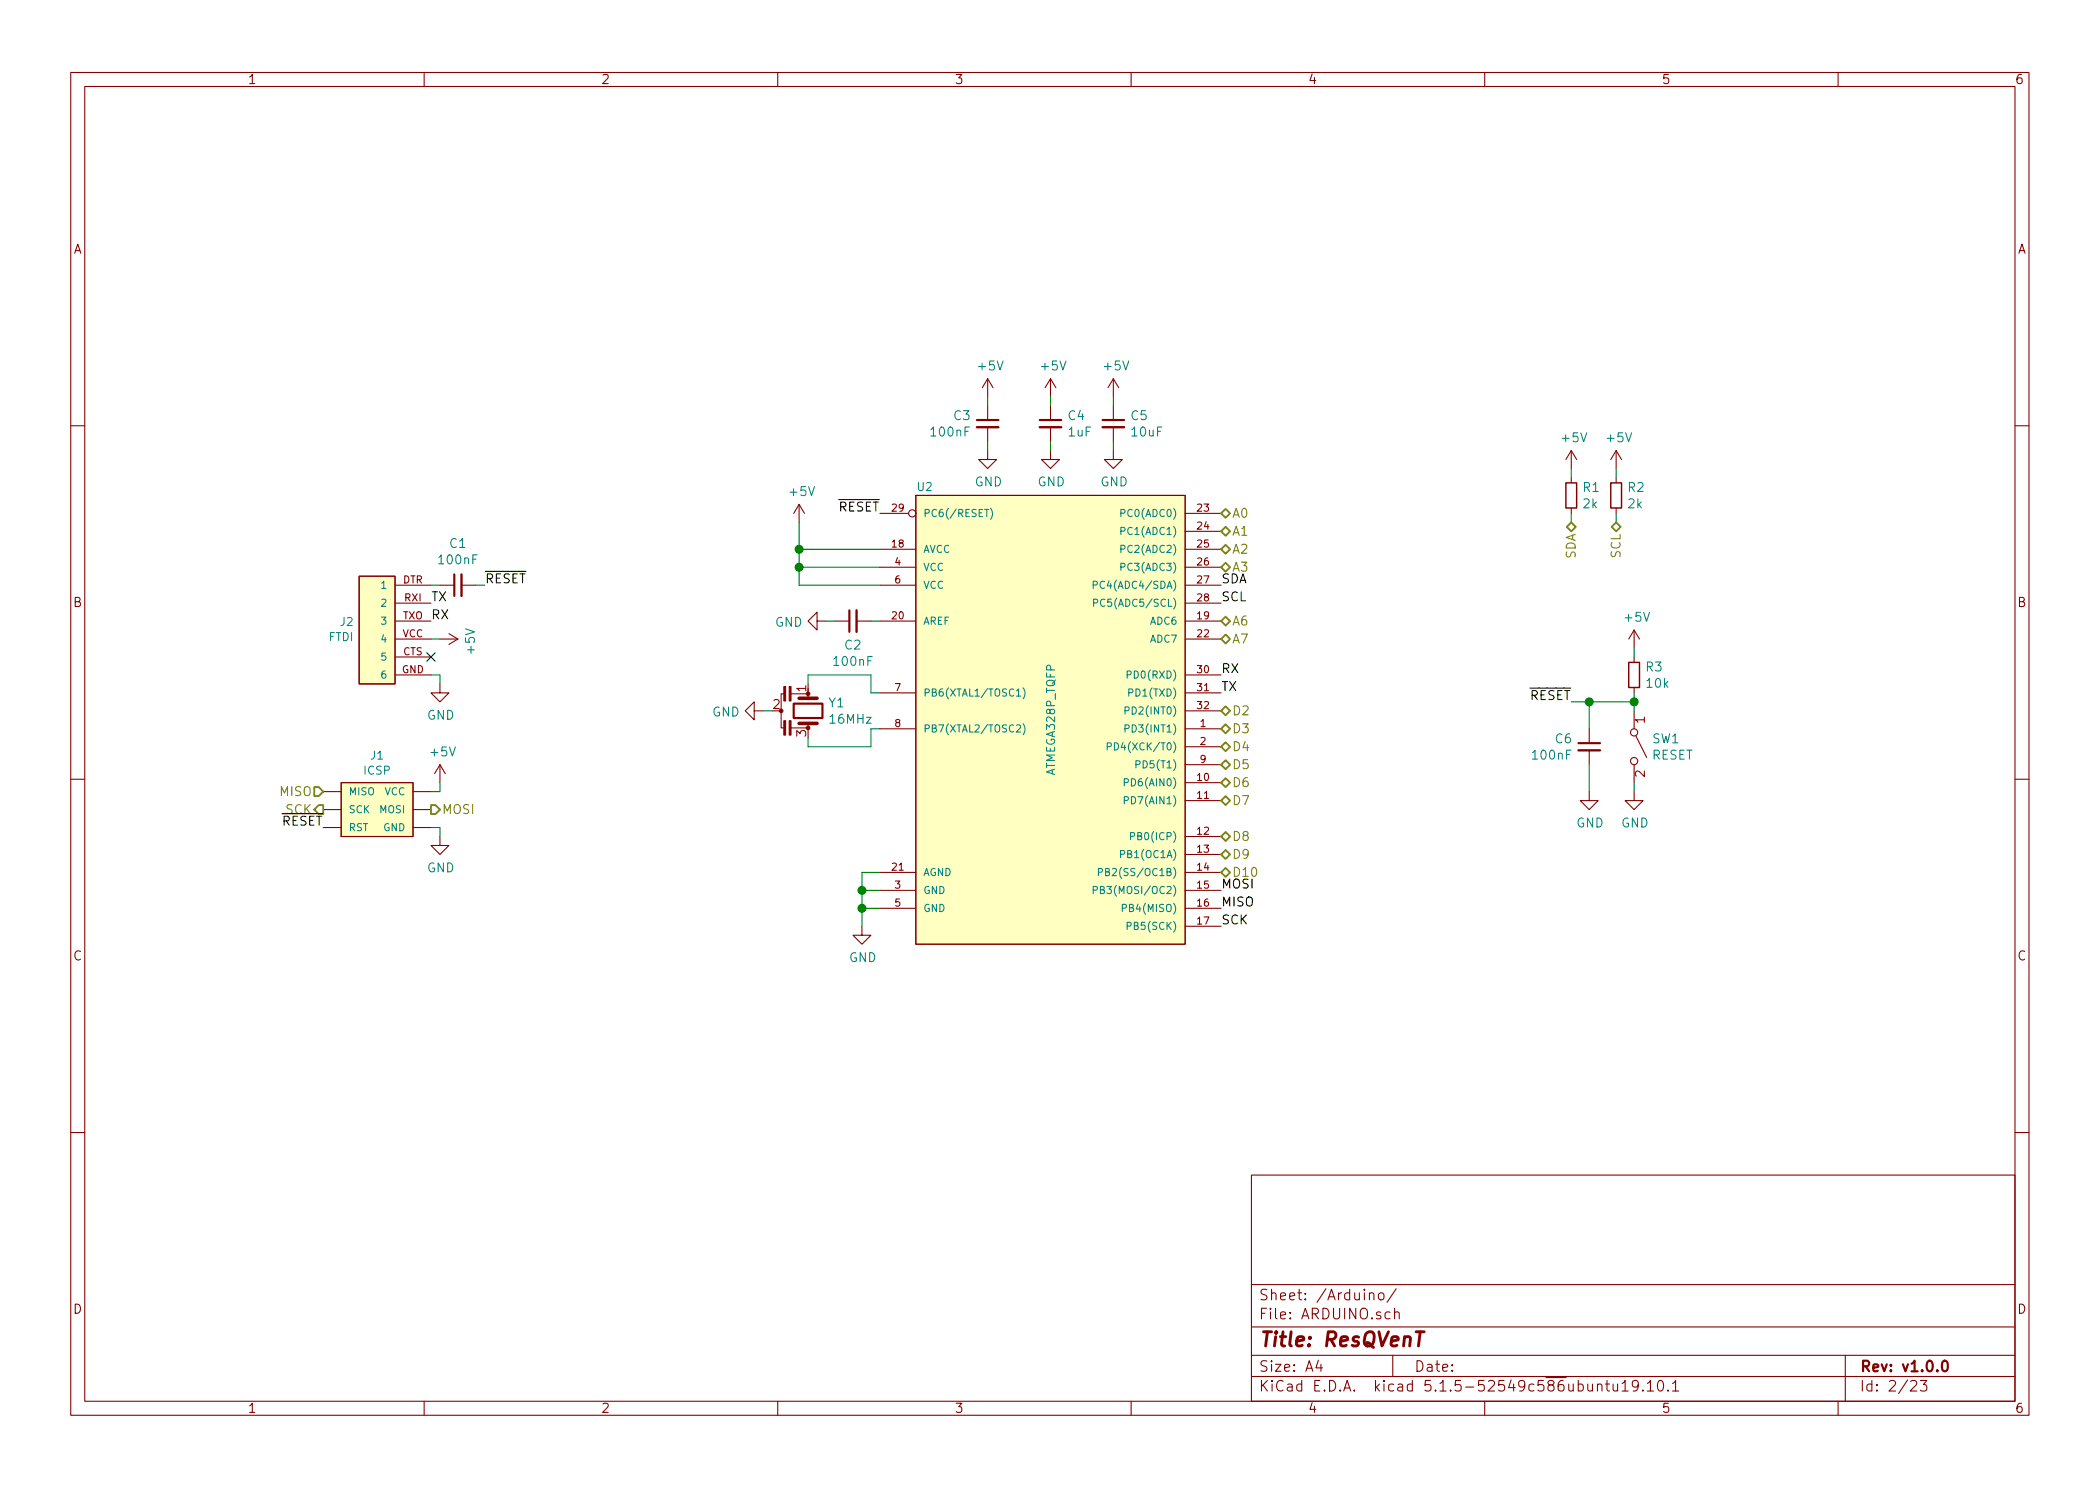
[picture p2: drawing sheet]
EESchema Schematic File Version 4
EELAYER 30 0
EELAYER END
$Descr A4 11693 8268
encoding utf-8
Sheet 2 23
Title "ResQVenT"
Date ""
Rev "v1.0.0"
Comp ""
Comment1 ""
Comment2 ""
Comment3 ""
Comment4 ""
$EndDescr
$Comp
L SparkFun-Connectors:6_PIN_SERIAL_CABLEPTH J?
U 1 1
P 2200 3250
AR Path="/5E88BEF7" Ref="J?"  Part="1" 
AR Path="/5E880AC6/5E88BEF7" Ref="J2"  Part="1" 
F 0 "J2" H 1973 3458 45  0000 R CNN
F 1 "FTDI" H 1973 3542 45  0000 R CNN
F 2 "Connectors:FTDI_BASIC" H 2200 3950 20  0001 C CNN
F 3 "" H 2200 3250 50  0001 C CNN
	1    2200 3250
	1    0    0    1   
$EndComp
$Comp
L SparkFun-Connectors:AVR_SPI_PROG_3X2NS J?
U 1 1
P 2100 4500
AR Path="/5E88BEFD" Ref="J?"  Part="1" 
AR Path="/5E880AC6/5E88BEFD" Ref="J1"  Part="1" 
F 0 "J1" H 2100 4804 45  0000 C CNN
F 1 "ICSP" H 2100 4720 45  0000 C CNN
F 2 "Connector_PinHeader_2.54mm:PinHeader_2x03_P2.54mm_Vertical_SMD" H 2100 4800 20  0001 C CNN
F 3 "" H 2100 4500 50  0001 C CNN
	1    2100 4500
	1    0    0    -1  
$EndComp
$Comp
L power:GND #PWR?
U 1 1
P 4250 3950
AR Path="/5E88BF1F" Ref="#PWR?"  Part="1" 
AR Path="/5E880AC6/5E88BF1F" Ref="#PWR010"  Part="1" 
F 0 "#PWR010" H 4250 3700 50  0001 C CNN
F 1 "GND" V 4255 3822 50  0000 R CNN
F 2 "" H 4250 3950 50  0001 C CNN
F 3 "" H 4250 3950 50  0001 C CNN
	1    4250 3950
	0    1    1    0   
$EndComp
Wire Wire Line
	4250 3950 4300 3950
$Comp
L power:GND #PWR?
U 1 1
P 4800 5150
AR Path="/5E88BF33" Ref="#PWR?"  Part="1" 
AR Path="/5E880AC6/5E88BF33" Ref="#PWR013"  Part="1" 
F 0 "#PWR013" H 4800 4900 50  0001 C CNN
F 1 "GND" H 4805 4977 50  0000 C CNN
F 2 "" H 4800 5150 50  0001 C CNN
F 3 "" H 4800 5150 50  0001 C CNN
	1    4800 5150
	1    0    0    -1  
$EndComp
$Comp
L Switch:SW_SPST SW?
U 1 1
P 9100 4150
AR Path="/5E88BF39" Ref="SW?"  Part="1" 
AR Path="/5E880AC6/5E88BF39" Ref="SW1"  Part="1" 
AR Path="/5E86C5C8/5E88BF39" Ref="SW1"  Part="1" 
F 0 "SW1" V 9054 4248 50  0000 L CNN
F 1 "RESET" V 9145 4248 50  0000 L CNN
F 2 "Switches:TACTILE_SWITCH_SMD_5.2MM" H 9100 4150 50  0001 C CNN
F 3 "" H 9100 4150 50  0001 C CNN
	1    9100 4150
	0    1    1    0   
$EndComp
$Comp
L Device:R_Small R?
U 1 1
P 9100 3750
AR Path="/5E88BF3F" Ref="R?"  Part="1" 
AR Path="/5E880AC6/5E88BF3F" Ref="R3"  Part="1" 
F 0 "R3" H 9159 3796 50  0000 L CNN
F 1 "10k" H 9159 3705 50  0000 L CNN
F 2 "Resistor_SMD:R_0603_1608Metric" H 9100 3750 50  0001 C CNN
F 3 "" H 9100 3750 50  0001 C CNN
	1    9100 3750
	1    0    0    -1  
$EndComp
Wire Wire Line
	9100 3850 9100 3900
Wire Wire Line
	9100 3600 9100 3650
$Comp
L power:GND #PWR?
U 1 1
P 9100 4400
AR Path="/5E88BF4D" Ref="#PWR?"  Part="1" 
AR Path="/5E880AC6/5E88BF4D" Ref="#PWR024"  Part="1" 
F 0 "#PWR024" H 9100 4150 50  0001 C CNN
F 1 "GND" H 9105 4227 50  0000 C CNN
F 2 "" H 9100 4400 50  0001 C CNN
F 3 "" H 9100 4400 50  0001 C CNN
	1    9100 4400
	1    0    0    -1  
$EndComp
Wire Wire Line
	9100 4350 9100 4400
Text Label 8750 3900 2    50   ~ 0
~RESET
Wire Wire Line
	8750 3900 8850 3900
Connection ~ 9100 3900
Wire Wire Line
	9100 3900 9100 3950
$Comp
L SparkFun-IC-Microcontroller:ATMEGA328P_TQFP U?
U 1 1
P 5850 4000
AR Path="/5E88BF58" Ref="U?"  Part="1" 
AR Path="/5E880AC6/5E88BF58" Ref="U2"  Part="1" 
F 0 "U2" H 5150 5300 45  0000 C CNN
F 1 "ATMEGA328P_TQFP" V 5850 4000 45  0000 C CNN
F 2 "Package_QFP:TQFP-32_7x7mm_P0.8mm" H 5850 5350 20  0001 C CNN
F 3 "http://ww1.microchip.com/downloads/en/DeviceDoc/Atmel-7810-Automotive-Microcontrollers-ATmega328P_Datasheet.pdf" H 5850 4000 50  0001 C CNN
	1    5850 4000
	1    0    0    -1  
$EndComp
Text Label 4900 2850 2    50   ~ 0
~RESET
Wire Wire Line
	4850 4050 4900 4050
Wire Wire Line
	4850 3850 4900 3850
Wire Wire Line
	4450 2900 4450 3050
Wire Wire Line
	4450 3250 4900 3250
Wire Wire Line
	4900 3150 4450 3150
Connection ~ 4450 3150
Wire Wire Line
	4450 3150 4450 3250
Wire Wire Line
	4900 3050 4450 3050
Connection ~ 4450 3050
Wire Wire Line
	4450 3050 4450 3150
Wire Wire Line
	4800 5150 4800 5050
Wire Wire Line
	4800 4850 4900 4850
Wire Wire Line
	4900 5050 4800 5050
Connection ~ 4800 5050
Wire Wire Line
	4800 5050 4800 4950
Wire Wire Line
	4900 4950 4800 4950
Connection ~ 4800 4950
Wire Wire Line
	4800 4950 4800 4850
Text Label 1800 4600 2    50   ~ 0
~RESET
Wire Wire Line
	2400 4400 2450 4400
Wire Wire Line
	2450 4400 2450 4350
$Comp
L power:GND #PWR?
U 1 1
P 2450 4650
AR Path="/5E88BF7D" Ref="#PWR?"  Part="1" 
AR Path="/5E880AC6/5E88BF7D" Ref="#PWR09"  Part="1" 
F 0 "#PWR09" H 2450 4400 50  0001 C CNN
F 1 "GND" H 2455 4477 50  0000 C CNN
F 2 "" H 2450 4650 50  0001 C CNN
F 3 "" H 2450 4650 50  0001 C CNN
	1    2450 4650
	1    0    0    -1  
$EndComp
Wire Wire Line
	2400 4600 2450 4600
Wire Wire Line
	2450 4600 2450 4650
$Comp
L Device:C_Small C?
U 1 1
P 8850 4150
AR Path="/5E88BF85" Ref="C?"  Part="1" 
AR Path="/5E880AC6/5E88BF85" Ref="C6"  Part="1" 
F 0 "C6" H 8759 4196 50  0000 R CNN
F 1 "100nF" H 8759 4105 50  0000 R CNN
F 2 "Capacitor_SMD:C_0603_1608Metric" H 8850 4150 50  0001 C CNN
F 3 "" H 8850 4150 50  0001 C CNN
F 4 "X7R" H 8850 4150 50  0001 C CNN "Dielectric"
F 5 "6.3V" H 8850 4150 50  0001 C CNN "Voltage Rating"
	1    8850 4150
	1    0    0    -1  
$EndComp
Wire Wire Line
	8850 4050 8850 3900
Connection ~ 8850 3900
Wire Wire Line
	8850 3900 9100 3900
$Comp
L power:GND #PWR?
U 1 1
P 8850 4400
AR Path="/5E88BF8E" Ref="#PWR?"  Part="1" 
AR Path="/5E880AC6/5E88BF8E" Ref="#PWR021"  Part="1" 
F 0 "#PWR021" H 8850 4150 50  0001 C CNN
F 1 "GND" H 8855 4227 50  0000 C CNN
F 2 "" H 8850 4400 50  0001 C CNN
F 3 "" H 8850 4400 50  0001 C CNN
	1    8850 4400
	1    0    0    -1  
$EndComp
Wire Wire Line
	8850 4400 8850 4250
Text Label 6800 5050 0    50   ~ 0
MISO
Text Label 6800 5150 0    50   ~ 0
SCK
Text Label 6800 4950 0    50   ~ 0
MOSI
$Comp
L power:GND #PWR?
U 1 1
P 2450 3800
AR Path="/5E88BF98" Ref="#PWR?"  Part="1" 
AR Path="/5E880AC6/5E88BF98" Ref="#PWR07"  Part="1" 
F 0 "#PWR07" H 2450 3550 50  0001 C CNN
F 1 "GND" H 2455 3627 50  0000 C CNN
F 2 "" H 2450 3800 50  0001 C CNN
F 3 "" H 2450 3800 50  0001 C CNN
	1    2450 3800
	1    0    0    -1  
$EndComp
Wire Wire Line
	2400 3750 2450 3750
Wire Wire Line
	2450 3750 2450 3800
Wire Wire Line
	2450 3550 2400 3550
$Comp
L Device:C_Small C?
U 1 1
P 4750 3450
AR Path="/5E88BFA7" Ref="C?"  Part="1" 
AR Path="/5E880AC6/5E88BFA7" Ref="C2"  Part="1" 
F 0 "C2" V 4613 3450 50  0000 C CNN
F 1 "100nF" V 4522 3450 50  0000 C CNN
F 2 "Capacitor_SMD:C_0603_1608Metric" H 4750 3450 50  0001 C CNN
F 3 "" H 4750 3450 50  0001 C CNN
F 4 "X7R" H 4750 3450 50  0001 C CNN "Dielectric"
F 5 "6.3V" H 4750 3450 50  0001 C CNN "Voltage Rating"
	1    4750 3450
	0    -1   -1   0   
$EndComp
$Comp
L power:GND #PWR?
U 1 1
P 4600 3450
AR Path="/5E88BFAD" Ref="#PWR?"  Part="1" 
AR Path="/5E880AC6/5E88BFAD" Ref="#PWR012"  Part="1" 
F 0 "#PWR012" H 4600 3200 50  0001 C CNN
F 1 "GND" V 4605 3322 50  0000 R CNN
F 2 "" H 4600 3450 50  0001 C CNN
F 3 "" H 4600 3450 50  0001 C CNN
	1    4600 3450
	0    1    1    0   
$EndComp
Wire Wire Line
	4600 3450 4650 3450
Wire Wire Line
	4850 3450 4900 3450
$Comp
L Device:C_Small C?
U 1 1
P 2550 3250
AR Path="/5E88BFB5" Ref="C?"  Part="1" 
AR Path="/5E880AC6/5E88BFB5" Ref="C1"  Part="1" 
F 0 "C1" V 2779 3250 50  0000 C CNN
F 1 "100nF" V 2688 3250 50  0000 C CNN
F 2 "Capacitor_SMD:C_0603_1608Metric" H 2550 3250 50  0001 C CNN
F 3 "" H 2550 3250 50  0001 C CNN
F 4 "X7R" H 2550 3250 50  0001 C CNN "Dielectric"
F 5 "6.3V" H 2550 3250 50  0001 C CNN "Voltage Rating"
	1    2550 3250
	0    -1   -1   0   
$EndComp
Wire Wire Line
	2450 3250 2400 3250
Text Label 2700 3250 0    50   ~ 0
~RESET
Wire Wire Line
	2650 3250 2700 3250
Text Label 2400 3350 0    50   ~ 0
TX
Text Label 2400 3450 0    50   ~ 0
RX
NoConn ~ 2400 3650
Text Label 6800 3750 0    50   ~ 0
RX
Text Label 6800 3850 0    50   ~ 0
TX
Text Label 6800 3250 0    50   ~ 0
SDA
Text Label 6800 3350 0    50   ~ 0
SCL
$Comp
L Device:R_Small R?
U 1 1
P 8750 2750
AR Path="/5E88BFC5" Ref="R?"  Part="1" 
AR Path="/5E880AC6/5E88BFC5" Ref="R1"  Part="1" 
F 0 "R1" H 8809 2796 50  0000 L CNN
F 1 "2k" H 8809 2705 50  0000 L CNN
F 2 "Resistor_SMD:R_0603_1608Metric" H 8750 2750 50  0001 C CNN
F 3 "" H 8750 2750 50  0001 C CNN
	1    8750 2750
	1    0    0    -1  
$EndComp
$Comp
L Device:R_Small R?
U 1 1
P 9000 2750
AR Path="/5E88BFCB" Ref="R?"  Part="1" 
AR Path="/5E880AC6/5E88BFCB" Ref="R2"  Part="1" 
F 0 "R2" H 9059 2796 50  0000 L CNN
F 1 "2k" H 9059 2705 50  0000 L CNN
F 2 "Resistor_SMD:R_0603_1608Metric" H 9000 2750 50  0001 C CNN
F 3 "" H 9000 2750 50  0001 C CNN
	1    9000 2750
	1    0    0    -1  
$EndComp
Wire Wire Line
	9000 2900 9000 2850
Wire Wire Line
	8750 2900 8750 2850
Wire Wire Line
	9000 2600 9000 2650
Wire Wire Line
	8750 2600 8750 2650
$Comp
L Device:C_Small C?
U 1 1
P 5500 2350
AR Path="/5E88BFE3" Ref="C?"  Part="1" 
AR Path="/5E880AC6/5E88BFE3" Ref="C3"  Part="1" 
F 0 "C3" H 5409 2396 50  0000 R CNN
F 1 "100nF" H 5409 2305 50  0000 R CNN
F 2 "Capacitor_SMD:C_0603_1608Metric" H 5500 2350 50  0001 C CNN
F 3 "" H 5500 2350 50  0001 C CNN
F 4 "X7R" H 5500 2350 50  0001 C CNN "Dielectric"
F 5 "6.3V" H 5500 2350 50  0001 C CNN "Voltage Rating"
	1    5500 2350
	1    0    0    -1  
$EndComp
$Comp
L Device:C_Small C?
U 1 1
P 5850 2350
AR Path="/5E88BFE9" Ref="C?"  Part="1" 
AR Path="/5E880AC6/5E88BFE9" Ref="C4"  Part="1" 
F 0 "C4" H 5942 2396 50  0000 L CNN
F 1 "1uF" H 5942 2305 50  0000 L CNN
F 2 "Capacitor_SMD:C_0603_1608Metric" H 5850 2350 50  0001 C CNN
F 3 "" H 5850 2350 50  0001 C CNN
F 4 "X7R" H 5850 2350 50  0001 C CNN "Dielectric"
F 5 "6.3V" H 5850 2350 50  0001 C CNN "Voltage Rating"
	1    5850 2350
	1    0    0    -1  
$EndComp
$Comp
L Device:C_Small C?
U 1 1
P 6200 2350
AR Path="/5E88BFEF" Ref="C?"  Part="1" 
AR Path="/5E880AC6/5E88BFEF" Ref="C5"  Part="1" 
F 0 "C5" H 6292 2396 50  0000 L CNN
F 1 "10uF" H 6292 2305 50  0000 L CNN
F 2 "Capacitor_SMD:C_0603_1608Metric" H 6200 2350 50  0001 C CNN
F 3 "" H 6200 2350 50  0001 C CNN
F 4 "X7R" H 6200 2350 50  0001 C CNN "Dielectric"
F 5 "6.3V" H 6200 2350 50  0001 C CNN "Voltage Rating"
	1    6200 2350
	1    0    0    -1  
$EndComp
$Comp
L power:GND #PWR?
U 1 1
P 5500 2500
AR Path="/5E88BFF5" Ref="#PWR?"  Part="1" 
AR Path="/5E880AC6/5E88BFF5" Ref="#PWR015"  Part="1" 
F 0 "#PWR015" H 5500 2250 50  0001 C CNN
F 1 "GND" H 5505 2327 50  0000 C CNN
F 2 "" H 5500 2500 50  0001 C CNN
F 3 "" H 5500 2500 50  0001 C CNN
	1    5500 2500
	1    0    0    -1  
$EndComp
$Comp
L power:GND #PWR?
U 1 1
P 5850 2500
AR Path="/5E88BFFB" Ref="#PWR?"  Part="1" 
AR Path="/5E880AC6/5E88BFFB" Ref="#PWR017"  Part="1" 
F 0 "#PWR017" H 5850 2250 50  0001 C CNN
F 1 "GND" H 5855 2327 50  0000 C CNN
F 2 "" H 5850 2500 50  0001 C CNN
F 3 "" H 5850 2500 50  0001 C CNN
	1    5850 2500
	1    0    0    -1  
$EndComp
$Comp
L power:GND #PWR?
U 1 1
P 6200 2500
AR Path="/5E88C001" Ref="#PWR?"  Part="1" 
AR Path="/5E880AC6/5E88C001" Ref="#PWR019"  Part="1" 
F 0 "#PWR019" H 6200 2250 50  0001 C CNN
F 1 "GND" H 6205 2327 50  0000 C CNN
F 2 "" H 6200 2500 50  0001 C CNN
F 3 "" H 6200 2500 50  0001 C CNN
	1    6200 2500
	1    0    0    -1  
$EndComp
Wire Wire Line
	5500 2200 5500 2250
Wire Wire Line
	5500 2450 5500 2500
Wire Wire Line
	5850 2200 5850 2250
Wire Wire Line
	5850 2450 5850 2500
Wire Wire Line
	6200 2200 6200 2250
Wire Wire Line
	6200 2450 6200 2500
Text HLabel 6800 2850 2    50   BiDi ~ 0
A0
Text HLabel 6800 2950 2    50   BiDi ~ 0
A1
Text HLabel 6800 3050 2    50   BiDi ~ 0
A2
Text HLabel 6800 3150 2    50   BiDi ~ 0
A3
Text HLabel 6800 3450 2    50   BiDi ~ 0
A6
Text HLabel 6800 3550 2    50   BiDi ~ 0
A7
Text HLabel 6800 3950 2    50   BiDi ~ 0
D2
Text HLabel 6800 4050 2    50   BiDi ~ 0
D3
Text HLabel 6800 4150 2    50   BiDi ~ 0
D4
Text HLabel 6800 4250 2    50   BiDi ~ 0
D5
Text HLabel 6800 4350 2    50   BiDi ~ 0
D6
Text HLabel 6800 4450 2    50   BiDi ~ 0
D7
Text HLabel 6800 4650 2    50   BiDi ~ 0
D8
Text HLabel 6800 4750 2    50   BiDi ~ 0
D9
Text HLabel 6800 4850 2    50   BiDi ~ 0
D10
Text HLabel 8750 2900 3    50   BiDi ~ 0
SDA
Text HLabel 9000 2900 3    50   BiDi ~ 0
SCL
Text HLabel 1800 4400 0    50   Input ~ 0
MISO
Text HLabel 2400 4500 2    50   Output ~ 0
MOSI
Text HLabel 1800 4500 0    50   Output ~ 0
SCK
$Comp
L power:+5V #PWR?
U 1 1
P 2450 4350
AR Path="/5E8A6686/5E90F2A1" Ref="#PWR?"  Part="1" 
AR Path="/5E880AC6/5E90F2A1" Ref="#PWR08"  Part="1" 
F 0 "#PWR08" H 2450 4200 50  0001 C CNN
F 1 "+5V" H 2465 4523 50  0000 C CNN
F 2 "" H 2450 4350 50  0001 C CNN
F 3 "" H 2450 4350 50  0001 C CNN
	1    2450 4350
	1    0    0    -1  
$EndComp
$Comp
L power:+5V #PWR?
U 1 1
P 2450 3550
AR Path="/5E8A6686/5E910278" Ref="#PWR?"  Part="1" 
AR Path="/5E880AC6/5E910278" Ref="#PWR06"  Part="1" 
F 0 "#PWR06" H 2450 3400 50  0001 C CNN
F 1 "+5V" H 2465 3723 50  0000 C CNN
F 2 "" H 2450 3550 50  0001 C CNN
F 3 "" H 2450 3550 50  0001 C CNN
	1    2450 3550
	0    1    1    0   
$EndComp
$Comp
L power:+5V #PWR?
U 1 1
P 4450 2900
AR Path="/5E8A6686/5E91373A" Ref="#PWR?"  Part="1" 
AR Path="/5E880AC6/5E91373A" Ref="#PWR011"  Part="1" 
F 0 "#PWR011" H 4450 2750 50  0001 C CNN
F 1 "+5V" H 4465 3073 50  0000 C CNN
F 2 "" H 4450 2900 50  0001 C CNN
F 3 "" H 4450 2900 50  0001 C CNN
	1    4450 2900
	1    0    0    -1  
$EndComp
$Comp
L power:+5V #PWR?
U 1 1
P 5500 2200
AR Path="/5E8A6686/5E914494" Ref="#PWR?"  Part="1" 
AR Path="/5E880AC6/5E914494" Ref="#PWR014"  Part="1" 
F 0 "#PWR014" H 5500 2050 50  0001 C CNN
F 1 "+5V" H 5515 2373 50  0000 C CNN
F 2 "" H 5500 2200 50  0001 C CNN
F 3 "" H 5500 2200 50  0001 C CNN
	1    5500 2200
	1    0    0    -1  
$EndComp
$Comp
L power:+5V #PWR?
U 1 1
P 5850 2200
AR Path="/5E8A6686/5E914816" Ref="#PWR?"  Part="1" 
AR Path="/5E880AC6/5E914816" Ref="#PWR016"  Part="1" 
F 0 "#PWR016" H 5850 2050 50  0001 C CNN
F 1 "+5V" H 5865 2373 50  0000 C CNN
F 2 "" H 5850 2200 50  0001 C CNN
F 3 "" H 5850 2200 50  0001 C CNN
	1    5850 2200
	1    0    0    -1  
$EndComp
$Comp
L power:+5V #PWR?
U 1 1
P 6200 2200
AR Path="/5E8A6686/5E914A94" Ref="#PWR?"  Part="1" 
AR Path="/5E880AC6/5E914A94" Ref="#PWR018"  Part="1" 
F 0 "#PWR018" H 6200 2050 50  0001 C CNN
F 1 "+5V" H 6215 2373 50  0000 C CNN
F 2 "" H 6200 2200 50  0001 C CNN
F 3 "" H 6200 2200 50  0001 C CNN
	1    6200 2200
	1    0    0    -1  
$EndComp
$Comp
L power:+5V #PWR?
U 1 1
P 8750 2600
AR Path="/5E8A6686/5E9165A4" Ref="#PWR?"  Part="1" 
AR Path="/5E880AC6/5E9165A4" Ref="#PWR020"  Part="1" 
F 0 "#PWR020" H 8750 2450 50  0001 C CNN
F 1 "+5V" H 8765 2773 50  0000 C CNN
F 2 "" H 8750 2600 50  0001 C CNN
F 3 "" H 8750 2600 50  0001 C CNN
	1    8750 2600
	1    0    0    -1  
$EndComp
$Comp
L power:+5V #PWR?
U 1 1
P 9000 2600
AR Path="/5E8A6686/5E9173BE" Ref="#PWR?"  Part="1" 
AR Path="/5E880AC6/5E9173BE" Ref="#PWR022"  Part="1" 
F 0 "#PWR022" H 9000 2450 50  0001 C CNN
F 1 "+5V" H 9015 2773 50  0000 C CNN
F 2 "" H 9000 2600 50  0001 C CNN
F 3 "" H 9000 2600 50  0001 C CNN
	1    9000 2600
	1    0    0    -1  
$EndComp
$Comp
L power:+5V #PWR?
U 1 1
P 9100 3600
AR Path="/5E8A6686/5E9181F8" Ref="#PWR?"  Part="1" 
AR Path="/5E880AC6/5E9181F8" Ref="#PWR023"  Part="1" 
F 0 "#PWR023" H 9100 3450 50  0001 C CNN
F 1 "+5V" H 9115 3773 50  0000 C CNN
F 2 "" H 9100 3600 50  0001 C CNN
F 3 "" H 9100 3600 50  0001 C CNN
	1    9100 3600
	1    0    0    -1  
$EndComp
$Comp
L Device:Resonator Y1
U 1 1
P 4500 3950
F 0 "Y1" V 4454 4061 50  0000 L CNN
F 1 "16MHz" V 4545 4061 50  0000 L CNN
F 2 "Crystal:Resonator_SMD_muRata_CSTxExxV-3Pin_3.0x1.1mm" H 4475 3950 50  0001 C CNN
F 3 "https://www.murata.com/en/products/productdata/8801162166302/SPEC-CSTNE16M0V53C000R0.pdf" H 4475 3950 50  0001 C CNN
F 4 "CSTNE16M0V53C000R0" V 4500 3950 50  0001 C CNN "MPN"
	1    4500 3950
	0    1    1    0   
$EndComp
Wire Wire Line
	4850 4050 4850 4150
Wire Wire Line
	4850 4150 4500 4150
Wire Wire Line
	4500 4150 4500 4100
Wire Wire Line
	4850 3850 4850 3750
Wire Wire Line
	4850 3750 4500 3750
Wire Wire Line
	4500 3750 4500 3800
$EndSCHEMATC
